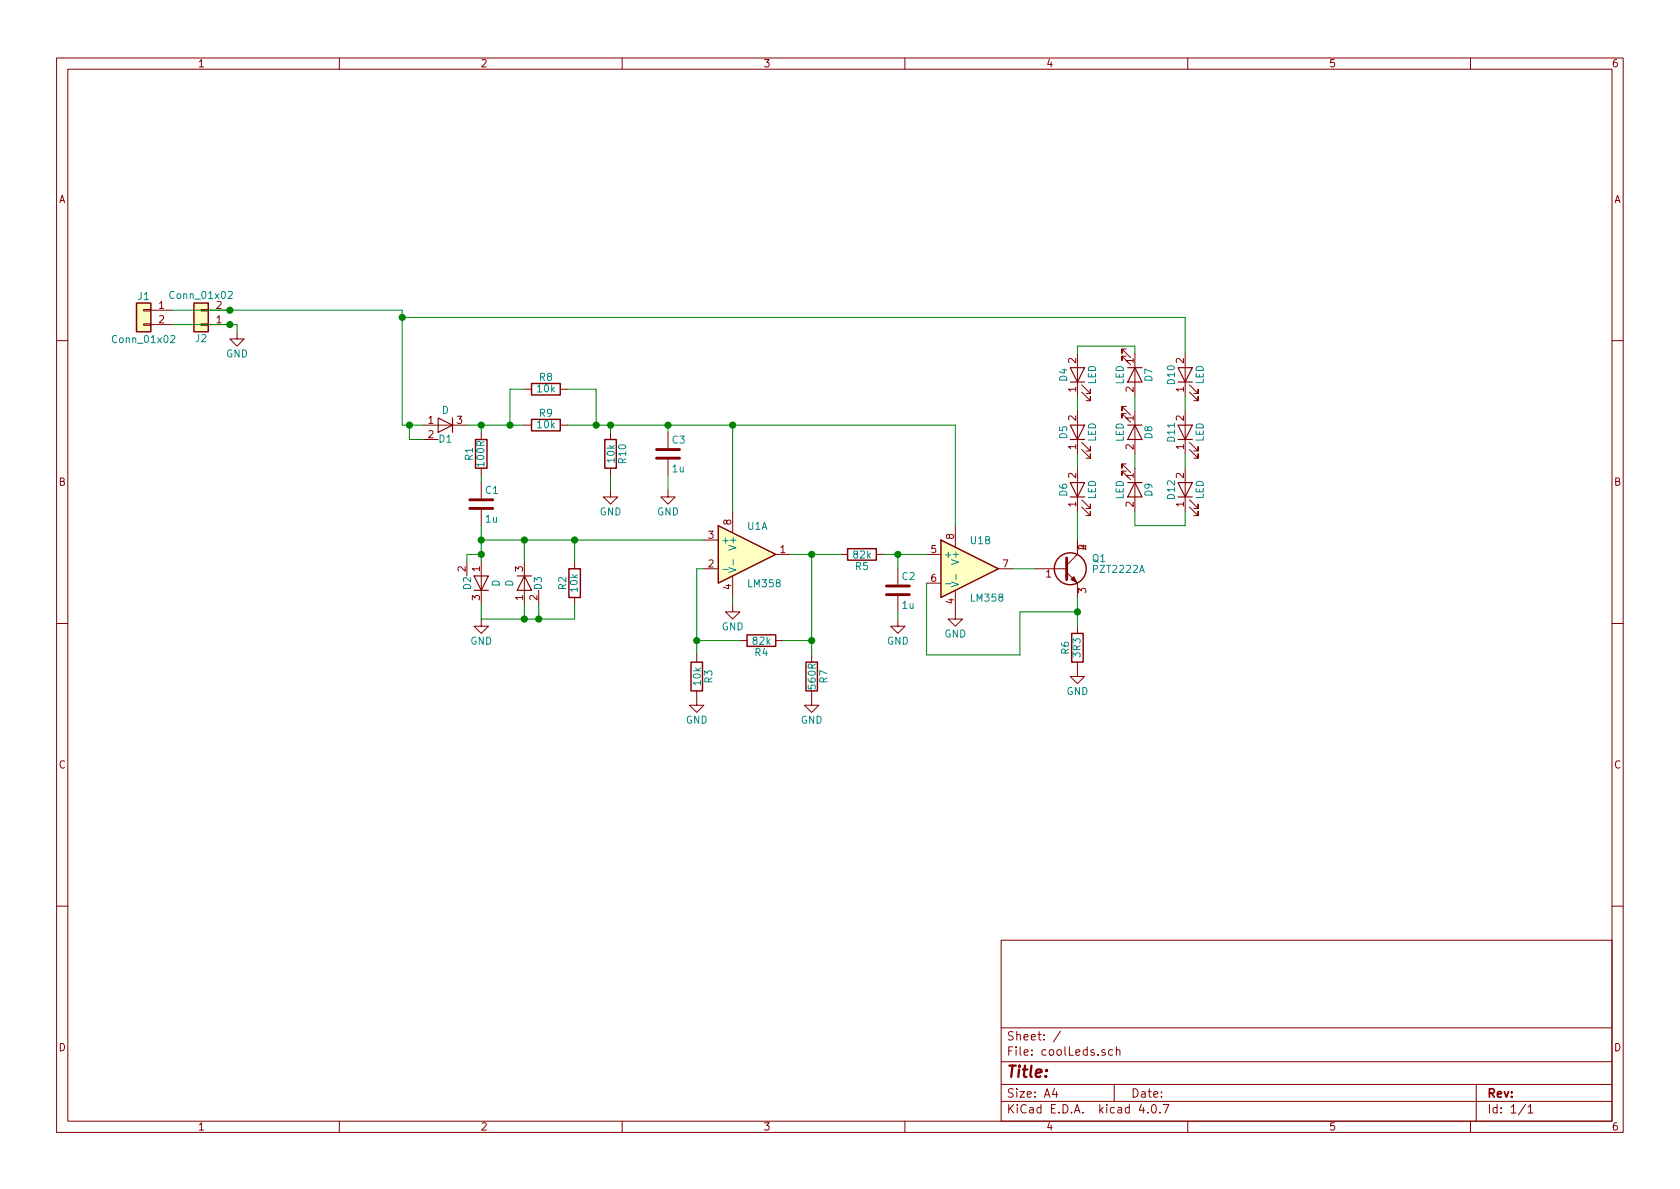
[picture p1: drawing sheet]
EESchema Schematic File Version 2
LIBS:coolLeds-rescue
LIBS:power
LIBS:device
LIBS:transistors
LIBS:conn
LIBS:linear
LIBS:regul
LIBS:74xx
LIBS:cmos4000
LIBS:adc-dac
LIBS:memory
LIBS:xilinx
LIBS:microcontrollers
LIBS:dsp
LIBS:microchip
LIBS:analog_switches
LIBS:motorola
LIBS:texas
LIBS:intel
LIBS:audio
LIBS:interface
LIBS:digital-audio
LIBS:philips
LIBS:display
LIBS:cypress
LIBS:siliconi
LIBS:opto
LIBS:atmel
LIBS:contrib
LIBS:valves
LIBS:coolLeds-cache
EELAYER 25 0
EELAYER END
$Descr A4 11693 8268
encoding utf-8
Sheet 1 1
Title ""
Date ""
Rev ""
Comp ""
Comment1 ""
Comment2 ""
Comment3 ""
Comment4 ""
$EndDescr
$Comp
L LM358 U1
U 1 1
P 5200 3850
F 0 "U1" H 5200 4050 50  0000 L CNN
F 1 "LM358" H 5200 3650 50  0000 L CNN
F 2 "seb_fp:soic_8" H 5200 3850 50  0001 C CNN
F 3 "" H 5200 3850 50  0001 C CNN
	1    5200 3850
	1    0    0    -1  
$EndComp
$Comp
L LM358 U1
U 2 1
P 6750 3950
F 0 "U1" H 6750 4150 50  0000 L CNN
F 1 "LM358" H 6750 3750 50  0000 L CNN
F 2 "seb_fp:soic_8" H 6750 3950 50  0001 C CNN
F 3 "" H 6750 3950 50  0001 C CNN
	2    6750 3950
	1    0    0    -1  
$EndComp
$Comp
L R R3
U 1 1
P 4850 4700
F 0 "R3" V 4930 4700 50  0000 C CNN
F 1 "10k" V 4850 4700 50  0000 C CNN
F 2 "Capacitors_SMD:C_0805" V 4780 4700 50  0001 C CNN
F 3 "" H 4850 4700 50  0001 C CNN
	1    4850 4700
	1    0    0    -1  
$EndComp
$Comp
L R R4
U 1 1
P 5300 4450
F 0 "R4" V 5380 4450 50  0000 C CNN
F 1 "82k" V 5300 4450 50  0000 C CNN
F 2 "Capacitors_SMD:C_0805" V 5230 4450 50  0001 C CNN
F 3 "" H 5300 4450 50  0001 C CNN
	1    5300 4450
	0    1    1    0   
$EndComp
$Comp
L R R5
U 1 1
P 6000 3850
F 0 "R5" V 6080 3850 50  0000 C CNN
F 1 "82k" V 6000 3850 50  0000 C CNN
F 2 "Capacitors_SMD:C_0805" V 5930 3850 50  0001 C CNN
F 3 "" H 6000 3850 50  0001 C CNN
	1    6000 3850
	0    1    1    0   
$EndComp
$Comp
L R R2
U 1 1
P 4000 4050
F 0 "R2" V 4080 4050 50  0000 C CNN
F 1 "10k" V 4000 4050 50  0000 C CNN
F 2 "Capacitors_SMD:C_0805" V 3930 4050 50  0001 C CNN
F 3 "" H 4000 4050 50  0001 C CNN
	1    4000 4050
	-1   0    0    1   
$EndComp
$Comp
L D-RESCUE-coolLeds D3
U 1 1
P 3650 4050
F 0 "D3" H 3650 4150 50  0000 C CNN
F 1 "D" H 3650 3950 50  0000 C CNN
F 2 "seb_fp:sot-23" H 3650 4050 50  0001 C CNN
F 3 "" H 3650 4050 50  0001 C CNN
	1    3650 4050
	0    1    1    0   
$EndComp
$Comp
L D-RESCUE-coolLeds D2
U 1 1
P 3350 4050
F 0 "D2" H 3350 4150 50  0000 C CNN
F 1 "D" H 3350 3950 50  0000 C CNN
F 2 "seb_fp:sot-23" H 3350 4050 50  0001 C CNN
F 3 "" H 3350 4050 50  0001 C CNN
	1    3350 4050
	0    -1   -1   0   
$EndComp
$Comp
L C C1
U 1 1
P 3350 3500
F 0 "C1" H 3375 3600 50  0000 L CNN
F 1 "1u" H 3375 3400 50  0000 L CNN
F 2 "Capacitors_SMD:C_0805" H 3388 3350 50  0001 C CNN
F 3 "" H 3350 3500 50  0001 C CNN
	1    3350 3500
	1    0    0    -1  
$EndComp
$Comp
L R R1
U 1 1
P 3350 3150
F 0 "R1" V 3430 3150 50  0000 C CNN
F 1 "100R" V 3350 3150 50  0000 C CNN
F 2 "Capacitors_SMD:C_0805" V 3280 3150 50  0001 C CNN
F 3 "" H 3350 3150 50  0001 C CNN
	1    3350 3150
	-1   0    0    1   
$EndComp
$Comp
L D-RESCUE-coolLeds D1
U 1 1
P 3100 2950
F 0 "D1" H 3100 3050 50  0000 C CNN
F 1 "D" H 3100 2850 50  0000 C CNN
F 2 "seb_fp:sot-23" H 3100 2950 50  0001 C CNN
F 3 "" H 3100 2950 50  0001 C CNN
	1    3100 2950
	-1   0    0    1   
$EndComp
$Comp
L GND #PWR6
U 1 1
P 5100 4200
F 0 "#PWR6" H 5100 3950 50  0001 C CNN
F 1 "GND" H 5100 4050 50  0000 C CNN
F 2 "" H 5100 4200 50  0001 C CNN
F 3 "" H 5100 4200 50  0001 C CNN
	1    5100 4200
	1    0    0    -1  
$EndComp
$Comp
L GND #PWR5
U 1 1
P 4850 4850
F 0 "#PWR5" H 4850 4600 50  0001 C CNN
F 1 "GND" H 4850 4700 50  0000 C CNN
F 2 "" H 4850 4850 50  0001 C CNN
F 3 "" H 4850 4850 50  0001 C CNN
	1    4850 4850
	1    0    0    -1  
$EndComp
$Comp
L GND #PWR9
U 1 1
P 6650 4250
F 0 "#PWR9" H 6650 4000 50  0001 C CNN
F 1 "GND" H 6650 4100 50  0000 C CNN
F 2 "" H 6650 4250 50  0001 C CNN
F 3 "" H 6650 4250 50  0001 C CNN
	1    6650 4250
	1    0    0    -1  
$EndComp
$Comp
L R R6
U 1 1
P 7500 4500
F 0 "R6" V 7580 4500 50  0000 C CNN
F 1 "3R3" V 7500 4500 50  0000 C CNN
F 2 "Capacitors_SMD:C_0805" V 7430 4500 50  0001 C CNN
F 3 "" H 7500 4500 50  0001 C CNN
	1    7500 4500
	-1   0    0    1   
$EndComp
$Comp
L PZT2222A Q1
U 1 1
P 7400 3950
F 0 "Q1" H 7600 4025 50  0000 L CNN
F 1 "PZT2222A" H 7600 3950 50  0000 L CNN
F 2 "TO_SOT_Packages_SMD:SOT-223" H 7600 3875 50  0001 L CIN
F 3 "" H 7400 3950 50  0001 L CNN
	1    7400 3950
	1    0    0    -1  
$EndComp
$Comp
L GND #PWR10
U 1 1
P 7500 4650
F 0 "#PWR10" H 7500 4400 50  0001 C CNN
F 1 "GND" H 7500 4500 50  0000 C CNN
F 2 "" H 7500 4650 50  0001 C CNN
F 3 "" H 7500 4650 50  0001 C CNN
	1    7500 4650
	1    0    0    -1  
$EndComp
$Comp
L LED D6
U 1 1
P 7500 3400
F 0 "D6" H 7500 3500 50  0000 C CNN
F 1 "LED" H 7500 3300 50  0000 C CNN
F 2 "seb_fp:cree_j_series_led" H 7500 3400 50  0001 C CNN
F 3 "" H 7500 3400 50  0001 C CNN
	1    7500 3400
	0    -1   -1   0   
$EndComp
$Comp
L LED D5
U 1 1
P 7500 3000
F 0 "D5" H 7500 3100 50  0000 C CNN
F 1 "LED" H 7500 2900 50  0000 C CNN
F 2 "seb_fp:cree_j_series_led" H 7500 3000 50  0001 C CNN
F 3 "" H 7500 3000 50  0001 C CNN
	1    7500 3000
	0    -1   -1   0   
$EndComp
$Comp
L LED D4
U 1 1
P 7500 2600
F 0 "D4" H 7500 2700 50  0000 C CNN
F 1 "LED" H 7500 2500 50  0000 C CNN
F 2 "seb_fp:cree_j_series_led" H 7500 2600 50  0001 C CNN
F 3 "" H 7500 2600 50  0001 C CNN
	1    7500 2600
	0    -1   -1   0   
$EndComp
$Comp
L LED D9
U 1 1
P 7900 3400
F 0 "D9" H 7900 3500 50  0000 C CNN
F 1 "LED" H 7900 3300 50  0000 C CNN
F 2 "seb_fp:cree_j_series_led" H 7900 3400 50  0001 C CNN
F 3 "" H 7900 3400 50  0001 C CNN
	1    7900 3400
	0    1    1    0   
$EndComp
$Comp
L LED D8
U 1 1
P 7900 3000
F 0 "D8" H 7900 3100 50  0000 C CNN
F 1 "LED" H 7900 2900 50  0000 C CNN
F 2 "seb_fp:cree_j_series_led" H 7900 3000 50  0001 C CNN
F 3 "" H 7900 3000 50  0001 C CNN
	1    7900 3000
	0    1    1    0   
$EndComp
$Comp
L LED D7
U 1 1
P 7900 2600
F 0 "D7" H 7900 2700 50  0000 C CNN
F 1 "LED" H 7900 2500 50  0000 C CNN
F 2 "seb_fp:cree_j_series_led" H 7900 2600 50  0001 C CNN
F 3 "" H 7900 2600 50  0001 C CNN
	1    7900 2600
	0    1    1    0   
$EndComp
$Comp
L LED D10
U 1 1
P 8250 2600
F 0 "D10" H 8250 2700 50  0000 C CNN
F 1 "LED" H 8250 2500 50  0000 C CNN
F 2 "seb_fp:cree_j_series_led" H 8250 2600 50  0001 C CNN
F 3 "" H 8250 2600 50  0001 C CNN
	1    8250 2600
	0    -1   -1   0   
$EndComp
$Comp
L LED D11
U 1 1
P 8250 3000
F 0 "D11" H 8250 3100 50  0000 C CNN
F 1 "LED" H 8250 2900 50  0000 C CNN
F 2 "seb_fp:cree_j_series_led" H 8250 3000 50  0001 C CNN
F 3 "" H 8250 3000 50  0001 C CNN
	1    8250 3000
	0    -1   -1   0   
$EndComp
$Comp
L LED D12
U 1 1
P 8250 3400
F 0 "D12" H 8250 3500 50  0000 C CNN
F 1 "LED" H 8250 3300 50  0000 C CNN
F 2 "seb_fp:cree_j_series_led" H 8250 3400 50  0001 C CNN
F 3 "" H 8250 3400 50  0001 C CNN
	1    8250 3400
	0    -1   -1   0   
$EndComp
$Comp
L C C2
U 1 1
P 6250 4100
F 0 "C2" H 6275 4200 50  0000 L CNN
F 1 "1u" H 6275 4000 50  0000 L CNN
F 2 "Capacitors_SMD:C_0805" H 6288 3950 50  0001 C CNN
F 3 "" H 6250 4100 50  0001 C CNN
	1    6250 4100
	1    0    0    -1  
$EndComp
$Comp
L GND #PWR8
U 1 1
P 6250 4300
F 0 "#PWR8" H 6250 4050 50  0001 C CNN
F 1 "GND" H 6250 4150 50  0000 C CNN
F 2 "" H 6250 4300 50  0001 C CNN
F 3 "" H 6250 4300 50  0001 C CNN
	1    6250 4300
	1    0    0    -1  
$EndComp
$Comp
L Conn_01x02 J2
U 1 1
P 1400 2250
F 0 "J2" H 1400 2350 50  0000 C CNN
F 1 "Conn_01x02" H 1400 2050 50  0000 C CNN
F 2 "seb_fp:screwTerminal5.08_2" H 1400 2250 50  0001 C CNN
F 3 "" H 1400 2250 50  0001 C CNN
	1    1400 2250
	-1   0    0    1   
$EndComp
$Comp
L Conn_01x02 J1
U 1 1
P 1000 2150
F 0 "J1" H 1000 2250 50  0000 C CNN
F 1 "Conn_01x02" H 1000 1950 50  0000 C CNN
F 2 "seb_fp:screwTerminal5.08_2" H 1000 2150 50  0001 C CNN
F 3 "" H 1000 2150 50  0001 C CNN
	1    1000 2150
	-1   0    0    -1  
$EndComp
$Comp
L GND #PWR1
U 1 1
P 1650 2300
F 0 "#PWR1" H 1650 2050 50  0001 C CNN
F 1 "GND" H 1650 2150 50  0000 C CNN
F 2 "" H 1650 2300 50  0001 C CNN
F 3 "" H 1650 2300 50  0001 C CNN
	1    1650 2300
	1    0    0    -1  
$EndComp
$Comp
L GND #PWR2
U 1 1
P 3350 4300
F 0 "#PWR2" H 3350 4050 50  0001 C CNN
F 1 "GND" H 3350 4150 50  0000 C CNN
F 2 "" H 3350 4300 50  0001 C CNN
F 3 "" H 3350 4300 50  0001 C CNN
	1    3350 4300
	1    0    0    -1  
$EndComp
Wire Wire Line
	3350 4200 3350 4300
Wire Wire Line
	3350 4300 4000 4300
Wire Wire Line
	4000 4300 4000 4200
Wire Wire Line
	3650 4300 3650 4200
Connection ~ 3650 4300
Wire Wire Line
	3350 3650 3350 3900
Wire Wire Line
	3350 3750 4900 3750
Wire Wire Line
	4000 3750 4000 3900
Connection ~ 3350 3750
Wire Wire Line
	3650 3900 3650 3750
Connection ~ 3650 3750
Wire Wire Line
	3350 3350 3350 3300
Wire Wire Line
	3250 2950 3650 2950
Wire Wire Line
	3950 2950 6650 2950
Wire Wire Line
	3350 2950 3350 3000
Wire Wire Line
	5100 2950 5100 3550
Connection ~ 3350 2950
Connection ~ 4000 3750
Wire Wire Line
	4900 3950 4850 3950
Wire Wire Line
	4850 3950 4850 4550
Wire Wire Line
	5650 3850 5650 4550
Wire Wire Line
	5500 3850 5850 3850
Wire Wire Line
	5100 4200 5100 4150
Wire Wire Line
	4850 4450 5150 4450
Wire Wire Line
	5650 4450 5450 4450
Connection ~ 4850 4450
Connection ~ 5650 3850
Wire Wire Line
	6150 3850 6450 3850
Wire Wire Line
	6650 2950 6650 3650
Connection ~ 5100 2950
Wire Wire Line
	7050 3950 7200 3950
Wire Wire Line
	7500 4150 7500 4350
Wire Wire Line
	8250 3550 8250 3650
Wire Wire Line
	8250 3650 7900 3650
Wire Wire Line
	7900 3650 7900 3550
Wire Wire Line
	7500 3550 7500 3750
Wire Wire Line
	7500 3250 7500 3150
Wire Wire Line
	7500 2750 7500 2850
Wire Wire Line
	7500 2450 7500 2400
Wire Wire Line
	7500 2400 7900 2400
Wire Wire Line
	7900 2400 7900 2450
Wire Wire Line
	7900 2850 7900 2750
Wire Wire Line
	7900 3250 7900 3150
Wire Wire Line
	8250 3150 8250 3250
Wire Wire Line
	8250 2750 8250 2850
Wire Wire Line
	6250 4300 6250 4250
Wire Wire Line
	6250 3950 6250 3850
Connection ~ 6250 3850
Wire Wire Line
	2800 2950 2950 2950
Wire Wire Line
	2800 2150 2800 2950
Wire Wire Line
	2800 2200 8250 2200
Wire Wire Line
	8250 2200 8250 2450
Wire Wire Line
	1200 2150 2800 2150
Connection ~ 2800 2200
Connection ~ 1600 2150
Wire Wire Line
	1200 2250 1650 2250
Wire Wire Line
	1650 2250 1650 2300
Connection ~ 1600 2250
Wire Wire Line
	3250 3900 3250 3850
Wire Wire Line
	3250 3850 3350 3850
Connection ~ 3350 3850
Wire Wire Line
	3750 4200 3750 4300
Connection ~ 3750 4300
Wire Wire Line
	2950 3050 2850 3050
Wire Wire Line
	2850 3050 2850 2950
Connection ~ 2850 2950
Wire Wire Line
	6450 4050 6450 4550
Wire Wire Line
	6450 4550 7100 4550
Wire Wire Line
	7100 4550 7100 4250
Wire Wire Line
	7100 4250 7500 4250
Connection ~ 7500 4250
$Comp
L R R7
U 1 1
P 5650 4700
F 0 "R7" V 5730 4700 50  0000 C CNN
F 1 "560R" V 5650 4700 50  0000 C CNN
F 2 "Capacitors_SMD:C_0805" V 5580 4700 50  0001 C CNN
F 3 "" H 5650 4700 50  0001 C CNN
	1    5650 4700
	1    0    0    -1  
$EndComp
$Comp
L GND #PWR7
U 1 1
P 5650 4850
F 0 "#PWR7" H 5650 4600 50  0001 C CNN
F 1 "GND" H 5650 4700 50  0000 C CNN
F 2 "" H 5650 4850 50  0001 C CNN
F 3 "" H 5650 4850 50  0001 C CNN
	1    5650 4850
	1    0    0    -1  
$EndComp
Connection ~ 5650 4450
$Comp
L R R8
U 1 1
P 3800 2700
F 0 "R8" V 3880 2700 50  0000 C CNN
F 1 "10k" V 3800 2700 50  0000 C CNN
F 2 "Capacitors_SMD:C_0805" V 3730 2700 50  0001 C CNN
F 3 "" H 3800 2700 50  0001 C CNN
	1    3800 2700
	0    -1   -1   0   
$EndComp
$Comp
L R R9
U 1 1
P 3800 2950
F 0 "R9" V 3880 2950 50  0000 C CNN
F 1 "10k" V 3800 2950 50  0000 C CNN
F 2 "Capacitors_SMD:C_0805" V 3730 2950 50  0001 C CNN
F 3 "" H 3800 2950 50  0001 C CNN
	1    3800 2950
	0    -1   -1   0   
$EndComp
$Comp
L C C3
U 1 1
P 4650 3150
F 0 "C3" H 4675 3250 50  0000 L CNN
F 1 "1u" H 4675 3050 50  0000 L CNN
F 2 "Capacitors_SMD:C_0805" H 4688 3000 50  0001 C CNN
F 3 "" H 4650 3150 50  0001 C CNN
	1    4650 3150
	1    0    0    -1  
$EndComp
$Comp
L GND #PWR4
U 1 1
P 4650 3400
F 0 "#PWR4" H 4650 3150 50  0001 C CNN
F 1 "GND" H 4650 3250 50  0000 C CNN
F 2 "" H 4650 3400 50  0001 C CNN
F 3 "" H 4650 3400 50  0001 C CNN
	1    4650 3400
	1    0    0    -1  
$EndComp
$Comp
L R R10
U 1 1
P 4250 3150
F 0 "R10" V 4330 3150 50  0000 C CNN
F 1 "10k" V 4250 3150 50  0000 C CNN
F 2 "Capacitors_SMD:C_0805" V 4180 3150 50  0001 C CNN
F 3 "" H 4250 3150 50  0001 C CNN
	1    4250 3150
	1    0    0    -1  
$EndComp
$Comp
L GND #PWR3
U 1 1
P 4250 3400
F 0 "#PWR3" H 4250 3150 50  0001 C CNN
F 1 "GND" H 4250 3250 50  0000 C CNN
F 2 "" H 4250 3400 50  0001 C CNN
F 3 "" H 4250 3400 50  0001 C CNN
	1    4250 3400
	1    0    0    -1  
$EndComp
Wire Wire Line
	3650 2700 3550 2700
Wire Wire Line
	3550 2700 3550 2950
Connection ~ 3550 2950
Wire Wire Line
	4650 2950 4650 3000
Wire Wire Line
	4250 3000 4250 2950
Connection ~ 4250 2950
Wire Wire Line
	3950 2700 4150 2700
Wire Wire Line
	4150 2700 4150 2950
Connection ~ 4150 2950
Wire Wire Line
	4250 3400 4250 3300
Wire Wire Line
	4650 3400 4650 3300
Connection ~ 4650 2950
$EndSCHEMATC
